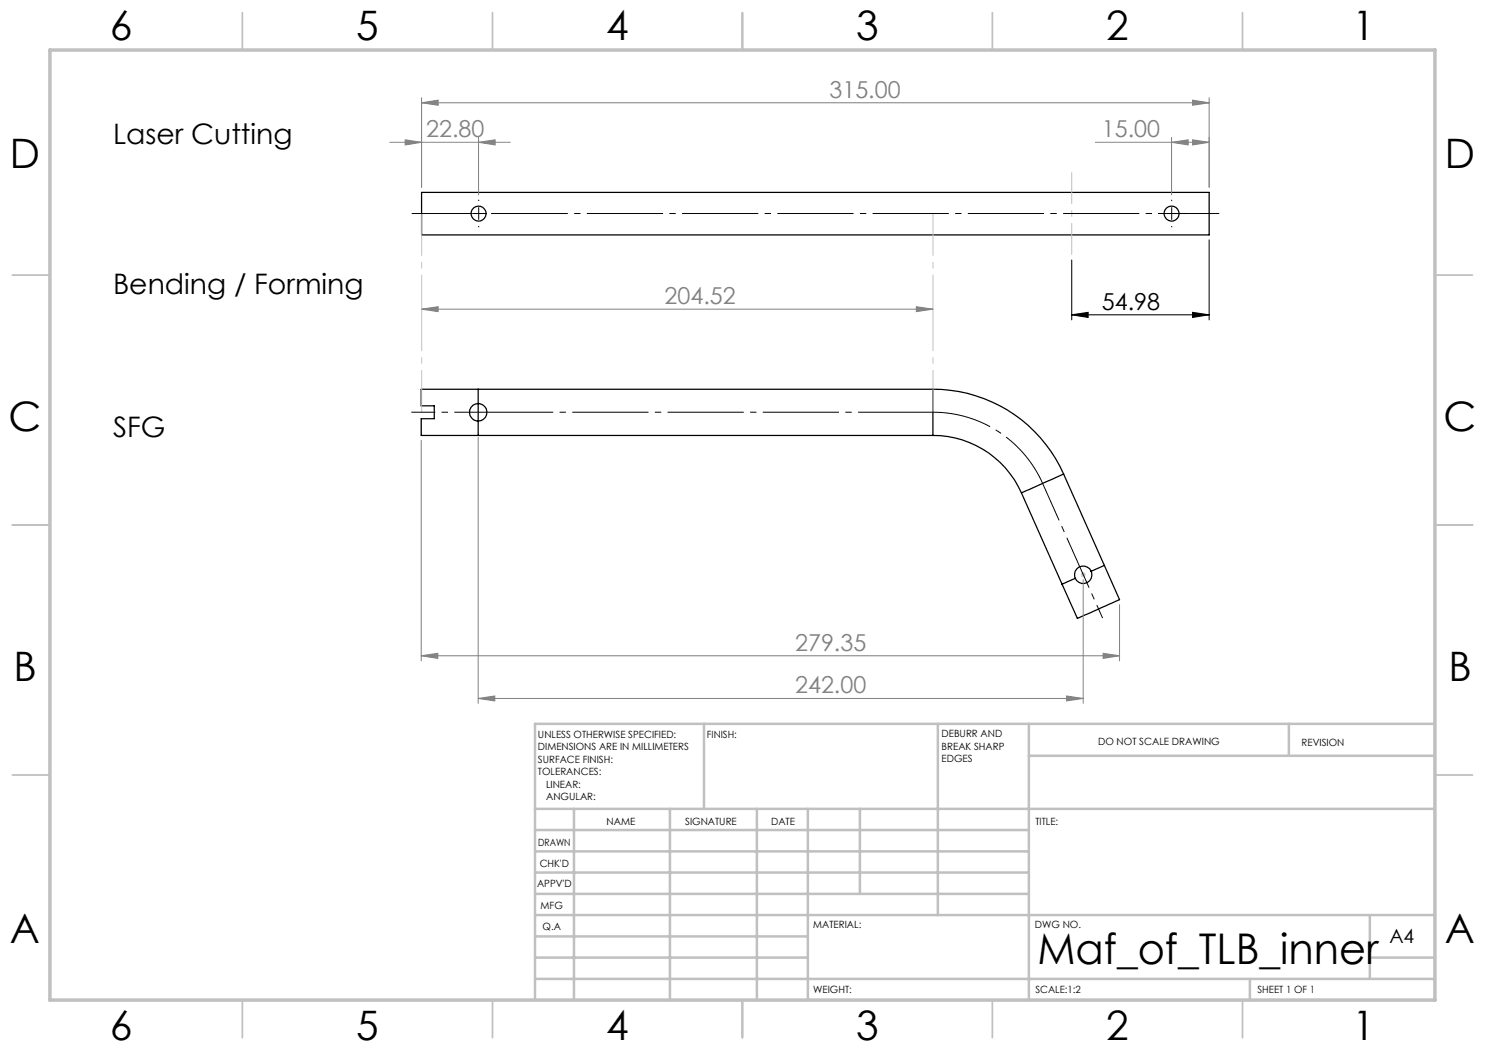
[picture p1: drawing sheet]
<svg xmlns="http://www.w3.org/2000/svg" width="297mm" height="210mm" viewBox="0 0 297 210" stroke-linecap="round" stroke-linejoin="round" font-family="sans-serif">
<g fill="none" stroke="#000" stroke-width=".25">
<path d="M84.3 38.5h157.5v8.5h-157.5zM95.6 77.8v2.9M186.6 77.8a28.5 28.5 0 0 1 26.1 17M186.6 77.8h-102.4v3.4h2.7v2.5h-2.7v3.4h102.4M186.6 77.8v9.3M95.6 80.7a1.75 1.75 0 0 0-1.7 1.8 1.75 1.75 0 0 0 1.7 1.7M95.6 80.7a1.75 1.75 0 0 1 1.8 1.8 1.75 1.75 0 0 1-1.8 1.7M95.6 84.2v2.9M95.6 80.7v3.5M186.6 87.1a19.3 19.3 0 0 1 17.7 11.5M204.3 98.6l8.1 18.2M212.7 94.8l11.2 25.1-8.4 3.8-3.1-6.9"/>
<path d="M212.7 94.8l-8.4 3.8M215.1 115.7l-2.7 1.1M218.2 114.3a1.74 1.74 0 0 1-.9 2.2 1.74 1.74 0 0 1-2.2-.8M218.2 114.3a1.74 1.74 0 0 0-2.3-1 1.74 1.74 0 0 0-.8 2.4M220.9 113.1l-2.7 1.2"/>
<circle cx="95.7" cy="42.7" r="1.5"/>
<circle cx="234.3" cy="42.7" r="1.51"/>
</g>
<path d="M84.2 88.1v44.1M84.2 131.2l3.4-.5v1zM84.2 131.2h139.7M223.9 120.9v11.3" fill="none" stroke="#808080" stroke-width=".2"/>
<g fill="none" stroke="#c0c0c0" stroke-width=".35">
<path d="M48.5 2.5v7.5M98.5 2.5v7.5M148.5 2.5v7.5M198.5 2.5v7.5M248.5 2.5v7.5M2.5 55h7.5M287 55h7.5M2.5 105h7.5M287 105h7.5M2.5 155h7.5M287 155h7.5M48.5 200v7.5"/>
<path d="M98.5 200v7.5M148.5 200v7.5M198.5 200v7.5M248.5 200v7.5"/>
</g>
<g fill="none" stroke="#c0c0c0" stroke-width=".5">
<path d="M140.8 144.8v17M187.6 144.8v38.2M205.8 144.8v55.2M205.8 151.2h81.2M257.8 144.8v6.4M287 144.8h-180v55.2M107 161.8h180M107 178.8h98.8M107 174.5h98.8M107 170.3h98.8M107 166h98.8M114.8 161.8v38.2"/>
<path d="M134 161.8v38.2M151.4 161.8v38.2M161.6 161.8v38.2M172 161.8v17M107 195.8h180M107 191.5h54.6M107 187.3h54.6M107 183h180M250 195.8v4.2M274 191.5h13M274 183v12.8"/>
</g>
<path d="M10 10h277v190h-277z" fill="none" stroke="#c0c0c0" stroke-width=".7"/>
<path d="M84.2 131.2l3.4-.5v1z" fill="#808080"/>
<path d="M220.6 130.7l3.3 .5-3.3 .5z" fill="none" stroke="#808080" stroke-width=".2"/>
<path d="M220.6 130.7l3.3 .5-3.3 .5z" fill="#808080"/>
<path d="M84.3 61.8l3.3-.5v1zM84.3 61.8h102.3" fill="none" stroke="#808080" stroke-width=".2"/>
<path d="M216.1 115h1M216.3 114.6l.7 .7M216.6 114.5v1M217 114.6l-.7 .7" fill="none" stroke="#c0c0c0" stroke-width=".2"/>
<path d="M84.3 82.4v-39.7M186.6 82.4v-39.7" fill="none" stroke="#c0c0c0" stroke-width=".2" stroke-dasharray="15.2 1.3 1.3 1.3" stroke-dashoffset="6.8" stroke-linecap="butt"/>
<path d="M84.3 61.8l3.3-.5v1z" fill="#808080"/>
<path d="M183.3 61.3l3.3 .5-3.3 .5z" fill="none" stroke="#808080" stroke-width=".2"/>
<path d="M183.3 61.3l3.3 .5-3.3 .5z" fill="#808080"/>
<path d="M95.6 87.5v53.2M216.6 115.9v24.8M95.6 139.7h121M213.3 139.2l3.3 .5-3.3 .5z" fill="none" stroke="#808080" stroke-width=".2"/>
<path d="M213.3 139.2l3.3 .5-3.3 .5z" fill="#808080"/>
<path d="M95.6 139.7l3.4-.5v1z" fill="none" stroke="#808080" stroke-width=".2"/>
<path d="M95.6 139.7l3.4-.5v1z" fill="#808080"/>
<path d="M208.5 96.7a24 24 0 0 0-21.9-14.3" fill="none" stroke="#000" stroke-width=".2" stroke-dasharray="15.2 1.3 1.3 1.3" stroke-dashoffset="3.3" stroke-linecap="butt"/>
<path d="M84.3 19.5v18M241.8 19.5v18M84.3 20.6l3.3-.6v1.1zM84.3 20.6h157.5" fill="none" stroke="#808080" stroke-width=".2"/>
<path d="M95.7 82.4h90.9" fill="none" stroke="#000" stroke-width=".2" stroke-dasharray="15.2 1.3 1.3 1.3" stroke-dashoffset=".2" stroke-linecap="butt"/>
<path d="M208.5 96.7l8.2 18.2" fill="none" stroke="#000" stroke-width=".2" stroke-dasharray="15.2 1.3 1.3 1.3" stroke-dashoffset="7.2" stroke-linecap="butt"/>
<path d="M95.7 82.4h-13.4" fill="none" stroke="#000" stroke-width=".2" stroke-dasharray="15.2 1.3 1.3 1.3" stroke-dashoffset="10.4" stroke-linecap="butt"/>
<path d="M216.7 114.9l3.8 8.7" fill="none" stroke="#000" stroke-width=".2" stroke-dasharray="15.2 1.3 1.3 1.3" stroke-dashoffset="12.4" stroke-linecap="butt"/>
<path d="M84.3 20.6l3.3-.6v1.1z" fill="#808080"/>
<path d="M238.5 20l3.3 .6-3.3 .5z" fill="none" stroke="#808080" stroke-width=".2"/>
<path d="M238.5 20l3.3 .6-3.3 .5z" fill="#808080"/>
<path d="M78 28.5h24.1M81 28l3.3 .5-3.3 .5zM84.3 27.5v10M95.7 27.5v11.5" fill="none" stroke="#808080" stroke-width=".2"/>
<path d="M81 28l3.3 .5-3.3 .5z" fill="#808080"/>
<path d="M95.7 28.5l3.3-.5v1z" fill="none" stroke="#808080" stroke-width=".2"/>
<path d="M95.7 28.5l3.3-.5v1z" fill="#808080"/>
<path d="M219.1 28.5h22.7M234.3 28.5l3.3-.5v1zM234.3 27.5v11.5M241.8 27.5v10" fill="none" stroke="#808080" stroke-width=".2"/>
<path d="M234.3 28.5l3.3-.5v1z" fill="#808080"/>
<path d="M238.5 28l3.3 .5-3.3 .5z" fill="none" stroke="#808080" stroke-width=".2"/>
<path d="M238.5 28l3.3 .5-3.3 .5z" fill="#808080"/>
<path d="M214.3 52v12M241.8 48v16M214.3 63l3.3-.5v1zM214.3 63h27.5M238.5 62.5l3.3 .5-3.3 .5z" fill="none" stroke="#000" stroke-width=".2"/>
<path d="M214.3 51v-16.6" fill="none" stroke="#c0c0c0" stroke-width=".2" stroke-dasharray="15.2 1.3 1.3 1.3" stroke-dashoffset="8.9" stroke-linecap="butt"/>
<path d="M214.3 63l3.3-.5v1zM238.5 62.5l3.3 .5-3.3 .5z" fill="#000"/>
<path d="M243.8 42.7h-161.5" fill="none" stroke="#000" stroke-width=".2" stroke-dasharray="15.2 1.3 1.3 1.3" stroke-dashoffset="3.1" stroke-linecap="butt"/>
<g fill="none" stroke="#000" stroke-width=".2" stroke-dasharray="15.2 1.3 1.3 1.3" stroke-linecap="butt">
<path d="M93.2 42.7h-.2M95.7 42.7v-1.2M95.7 42.7h-1.2M95.7 42.7v1.3M95.7 42.7h1.3M95.7 40.2v-.2M95.7 45.2v.3M98.2 42.7h.3M231.8 42.7h-.2M234.3 42.7v-1.2M234.3 42.7h-1.2M234.3 42.7v1.3"/>
<path d="M234.3 42.7h1.3M234.3 40.2v-.2M234.3 45.2v.3M236.8 42.7h.3"/>
</g>
<text font-size="8.5" x="207.5" y="192.7">Maf_of_TLB_inner</text>
<g font-size="8.1">
<text x="22" y="8">6</text>
<text x="71.2" y="8">5</text>
<text x="121.2" y="8">4</text>
<text x="171.2" y="8">3</text>
<text x="221.2" y="8">2</text>
<text x="270.5" y="8">1</text>
<text x="2" y="33.6">D</text>
<text x="289" y="33.6">D</text>
<text x="1.7" y="86.1">C</text>
<text x="288.7" y="86.1">C</text>
<text x="2.7" y="136.1">B</text>
<text x="289.7" y="136.1">B</text>
<text x="2" y="188.6">A</text>
<text x="289" y="188.6">A</text>
<text x="22" y="208">6</text>
<text x="71.2" y="208">5</text>
<text x="121.2" y="208">4</text>
<text x="171.2" y="208">3</text>
<text x="221.2" y="208">2</text>
<text x="270.5" y="208">1</text>
</g>
<g font-size="5.6">
<text x="22.6" y="28.8">Laser Cutting</text>
<text x="22.6" y="58.8">Bending / Forming</text>
<text x="22.6" y="87.4">SFG</text>
</g>
<g font-size="4.7" fill="#808080">
<text x="165.9" y="19.5">315.00</text>
<text x="85.2" y="27.4">22.80</text>
<text x="220.4" y="27.4">15.00</text>
<text x="132.9" y="60.8">204.52</text>
<text x="159" y="130.1">279.35</text>
<text x="159" y="138.7">242.00</text>
</g>
<text font-size="4.7" x="220.4" y="61.9">54.98</text>
<text font-size="3.9" x="277.9" y="188.5">A4</text>
<g font-size="2">
<text x="107.6" y="147.6">UNLESS OTHERWISE SPECIFIED:</text>
<text x="141.4" y="147.6">FINISH:</text>
<text x="188.3" y="147.5">DEBURR AND</text>
<text x="188.3" y="150">BREAK SHARP</text>
<text x="219.6" y="149">DO NOT SCALE DRAWING</text>
<text x="260.3" y="149.2">REVISION</text>
<text x="107.6" y="150.1">DIMENSIONS ARE IN MILLIMETERS</text>
<text x="107.6" y="152.6">SURFACE FINISH:</text>
<text x="107.6" y="155.1">TOLERANCES:</text>
<text x="188.3" y="152.5">EDGES</text>
<text x="109.2" y="157.6">LINEAR:</text>
<text x="109.2" y="160.1">ANGULAR:</text>
<text x="121.3" y="165">NAME</text>
<text x="137" y="164.9">SIGNATURE</text>
<text x="154.2" y="164.9">DATE</text>
<text x="207.1" y="164.9">TITLE:</text>
<text x="107.6" y="169.1">DRAWN</text>
<text x="107.9" y="173.3">CHK'D</text>
<text x="107.4" y="177.4">APPV'D</text>
<text x="108.1" y="181.8">MFG</text>
<text x="108.5" y="186">Q.A</text>
<text x="162.6" y="185.5">MATERIAL:</text>
<text x="207" y="185.5">DWG NO.</text>
<text x="162.6" y="198.5">WEIGHT:</text>
<text x="207.1" y="198.6">SCALE:1:2</text>
<text x="251.5" y="198.6">SHEET 1 OF 1</text>
</g>
</svg>
